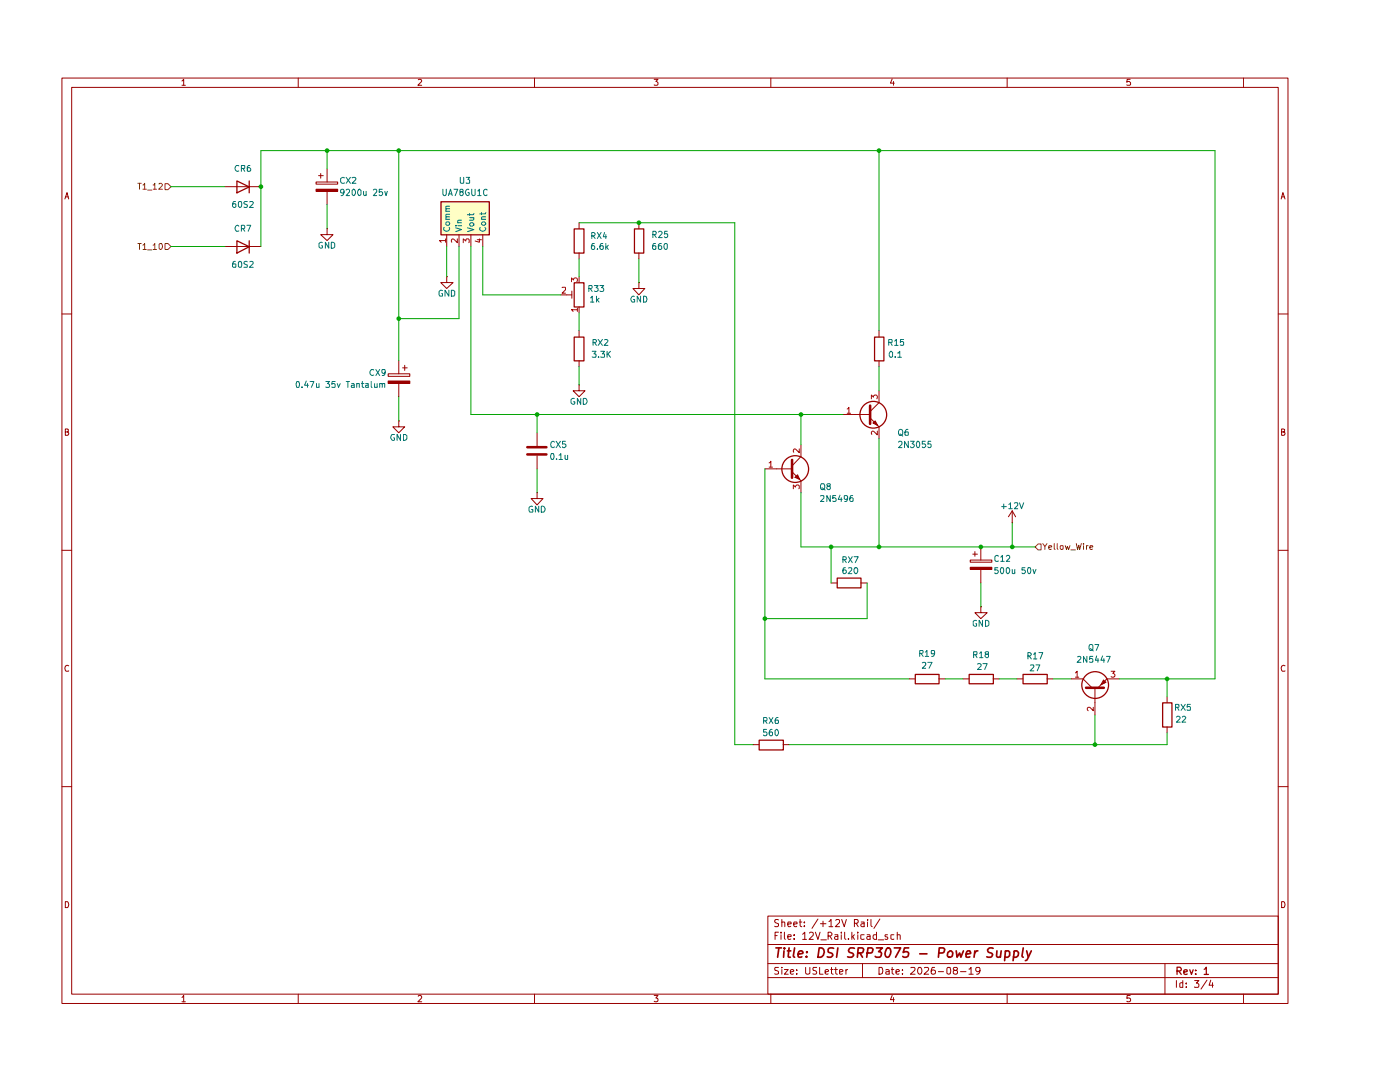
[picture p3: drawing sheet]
(kicad_sch
 (version 20250114)
 (generator "eeschema")
 (generator_version "9.0")
 (paper "USLetter")
 (title_block
  (title "DSI SRP3075 - Power Supply")
  (date "2026-08-19")
  (rev "1"))
 (lib_symbols
  (symbol "Device:C"
   (pin_numbers (hide yes))
   (pin_names
    (offset 0.254)) (exclude_from_sim no) (in_bom yes) (on_board yes)
   (property "Reference" "C" (at 0.635 2.54 0) (effects (font (size 1.27 1.27)) (justify left)))
   (property "Value" "C" (at 0.635 -2.54 0) (effects (font (size 1.27 1.27)) (justify left)))
   (property "Footprint" "" (at 0.9652 -3.81 0) (effects (font (size 1.27 1.27)) (hide yes)))
   (property "Datasheet" "~" (at 0 0 0) (effects (font (size 1.27 1.27)) (hide yes)))
   (property "Description" "Unpolarized capacitor" (at 0 0 0) (effects (font (size 1.27 1.27)) (hide yes)))
   (symbol "C_0_1"
    (polyline (pts (xy -2.032 0.762) (xy 2.032 0.762)) (stroke (width 0.508) (type default)) (fill (type none)))
    (polyline (pts (xy -2.032 -0.762) (xy 2.032 -0.762)) (stroke (width 0.508) (type default)) (fill (type none))))
   (symbol "C_1_1"
    (pin passive line (at 0 3.81 270) (length 2.794) (name "~" (effects (font (size 1.27 1.27)))) (number "1" (effects (font (size 1.27 1.27)))))
    (pin passive line (at 0 -3.81 90) (length 2.794) (name "~" (effects (font (size 1.27 1.27)))) (number "2" (effects (font (size 1.27 1.27))))))
   (embedded_fonts no))
  (symbol "Device:C_Polarized"
   (pin_numbers (hide yes))
   (pin_names
    (offset 0.254)) (exclude_from_sim no) (in_bom yes) (on_board yes)
   (property "Reference" "C" (at 0.635 2.54 0) (effects (font (size 1.27 1.27)) (justify left)))
   (property "Value" "C_Polarized" (at 0.635 -2.54 0) (effects (font (size 1.27 1.27)) (justify left)))
   (property "Footprint" "" (at 0.9652 -3.81 0) (effects (font (size 1.27 1.27)) (hide yes)))
   (property "Datasheet" "~" (at 0 0 0) (effects (font (size 1.27 1.27)) (hide yes)))
   (property "Description" "Polarized capacitor" (at 0 0 0) (effects (font (size 1.27 1.27)) (hide yes)))
   (symbol "C_Polarized_0_1"
    (rectangle (start -2.286 0.508) (end 2.286 1.016) (stroke (width 0) (type default)) (fill (type none)))
    (polyline (pts (xy -1.778 2.286) (xy -0.762 2.286)) (stroke (width 0) (type default)) (fill (type none)))
    (polyline (pts (xy -1.27 2.794) (xy -1.27 1.778)) (stroke (width 0) (type default)) (fill (type none)))
    (rectangle (start 2.286 -0.508) (end -2.286 -1.016) (stroke (width 0) (type default)) (fill (type outline))))
   (symbol "C_Polarized_1_1"
    (pin passive line (at 0 3.81 270) (length 2.794) (name "~" (effects (font (size 1.27 1.27)))) (number "1" (effects (font (size 1.27 1.27)))))
    (pin passive line (at 0 -3.81 90) (length 2.794) (name "~" (effects (font (size 1.27 1.27)))) (number "2" (effects (font (size 1.27 1.27))))))
   (embedded_fonts no))
  (symbol "Device:D"
   (pin_numbers (hide yes))
   (pin_names
    (offset 1.016) (hide yes)) (exclude_from_sim no) (in_bom yes) (on_board yes)
   (property "Reference" "D" (at 0 2.54 0) (effects (font (size 1.27 1.27))))
   (property "Value" "D" (at 0 -2.54 0) (effects (font (size 1.27 1.27))))
   (property "Footprint" "" (at 0 0 0) (effects (font (size 1.27 1.27)) (hide yes)))
   (property "Datasheet" "~" (at 0 0 0) (effects (font (size 1.27 1.27)) (hide yes)))
   (property "Description" "Diode" (at 0 0 0) (effects (font (size 1.27 1.27)) (hide yes)))
   (property "Sim.Device" "D" (at 0 0 0) (effects (font (size 1.27 1.27)) (hide yes)))
   (property "Sim.Pins" "1=K 2=A" (at 0 0 0) (effects (font (size 1.27 1.27)) (hide yes)))
   (symbol "D_0_1"
    (polyline (pts (xy -1.27 1.27) (xy -1.27 -1.27)) (stroke (width 0.254) (type default)) (fill (type none)))
    (polyline (pts (xy 1.27 1.27) (xy 1.27 -1.27) (xy -1.27 0) (xy 1.27 1.27)) (stroke (width 0.254) (type default)) (fill (type none)))
    (polyline (pts (xy 1.27 0) (xy -1.27 0)) (stroke (width 0) (type default)) (fill (type none))))
   (symbol "D_1_1"
    (pin passive line (at -3.81 0 0) (length 2.54) (name "K" (effects (font (size 1.27 1.27)))) (number "1" (effects (font (size 1.27 1.27)))))
    (pin passive line (at 3.81 0 180) (length 2.54) (name "A" (effects (font (size 1.27 1.27)))) (number "2" (effects (font (size 1.27 1.27))))))
   (embedded_fonts no))
  (symbol "Device:R"
   (pin_numbers (hide yes))
   (pin_names
    (offset 0)) (exclude_from_sim no) (in_bom yes) (on_board yes)
   (property "Reference" "R" (at 2.032 0 90) (effects (font (size 1.27 1.27))))
   (property "Value" "R" (at 0 0 90) (effects (font (size 1.27 1.27))))
   (property "Footprint" "" (at -1.778 0 90) (effects (font (size 1.27 1.27)) (hide yes)))
   (property "Datasheet" "~" (at 0 0 0) (effects (font (size 1.27 1.27)) (hide yes)))
   (property "Description" "Resistor" (at 0 0 0) (effects (font (size 1.27 1.27)) (hide yes)))
   (symbol "R_0_1"
    (rectangle (start -1.016 -2.54) (end 1.016 2.54) (stroke (width 0.254) (type default)) (fill (type none))))
   (symbol "R_1_1"
    (pin passive line (at 0 3.81 270) (length 1.27) (name "~" (effects (font (size 1.27 1.27)))) (number "1" (effects (font (size 1.27 1.27)))))
    (pin passive line (at 0 -3.81 90) (length 1.27) (name "~" (effects (font (size 1.27 1.27)))) (number "2" (effects (font (size 1.27 1.27))))))
   (embedded_fonts no))
  (symbol "Device:R_Potentiometer_Trim"
   (pin_names
    (offset 1.016) (hide yes)) (exclude_from_sim no) (in_bom yes) (on_board yes)
   (property "Reference" "RV" (at -4.445 0 90) (effects (font (size 1.27 1.27))))
   (property "Value" "R_Potentiometer_Trim" (at -2.54 0 90) (effects (font (size 1.27 1.27))))
   (property "Footprint" "" (at 0 0 0) (effects (font (size 1.27 1.27)) (hide yes)))
   (property "Datasheet" "~" (at 0 0 0) (effects (font (size 1.27 1.27)) (hide yes)))
   (property "Description" "Trim-potentiometer" (at 0 0 0) (effects (font (size 1.27 1.27)) (hide yes)))
   (symbol "R_Potentiometer_Trim_0_1"
    (rectangle (start 1.016 2.54) (end -1.016 -2.54) (stroke (width 0.254) (type default)) (fill (type none)))
    (polyline (pts (xy 1.524 0.762) (xy 1.524 -0.762)) (stroke (width 0) (type default)) (fill (type none)))
    (polyline (pts (xy 2.54 0) (xy 1.524 0)) (stroke (width 0) (type default)) (fill (type none))))
   (symbol "R_Potentiometer_Trim_1_1"
    (pin passive line (at 0 3.81 270) (length 1.27) (name "1" (effects (font (size 1.27 1.27)))) (number "1" (effects (font (size 1.27 1.27)))))
    (pin passive line (at 0 -3.81 90) (length 1.27) (name "3" (effects (font (size 1.27 1.27)))) (number "3" (effects (font (size 1.27 1.27)))))
    (pin passive line (at 3.81 0 180) (length 1.27) (name "2" (effects (font (size 1.27 1.27)))) (number "2" (effects (font (size 1.27 1.27))))))
   (embedded_fonts no))
  (symbol "Jeremy Custom:UA78GU1C"
   (pin_names
    (offset 0.254)) (exclude_from_sim no) (in_bom yes) (on_board yes)
   (property "Reference" "U" (at -3.81 3.175 0) (effects (font (size 1.27 1.27))))
   (property "Value" "UA78GU1C" (at 0 3.175 0) (effects (font (size 1.27 1.27)) (justify left)))
   (property "Footprint" "" (at 0 6.35 0) (effects (font (size 1.27 1.27)
    (italic yes)) (hide yes)))
   (property "Datasheet" "" (at 0 0 0) (effects (font (size 1.27 1.27)) (hide yes)))
   (property "Description" "" (at 0 0 0) (effects (font (size 1.27 1.27)) (hide yes)))
   (symbol "UA78GU1C_0_1"
    (rectangle (start -5.08 1.905) (end 5.08 -5.08) (stroke (width 0.254) (type default)) (fill (type background))))
   (symbol "UA78GU1C_1_1"
    (pin power_in line (at -3.81 -7.62 90) (length 2.54) (name "Comm" (effects (font (size 1.27 1.27)))) (number "1" (effects (font (size 1.27 1.27)))))
    (pin power_in line (at -1.27 -7.62 90) (length 2.54) (name "Vin" (effects (font (size 1.27 1.27)))) (number "2" (effects (font (size 1.27 1.27)))))
    (pin power_out line (at 1.27 -7.62 90) (length 2.54) (name "Vout" (effects (font (size 1.27 1.27)))) (number "3" (effects (font (size 1.27 1.27)))))
    (pin input line (at 3.81 -7.62 90) (length 2.54) (name "Cont" (effects (font (size 1.27 1.27)))) (number "4" (effects (font (size 1.27 1.27))))))
   (embedded_fonts no))
  (symbol "Transistor_BJT:2N3055"
   (pin_names
    (offset 0) (hide yes)) (exclude_from_sim no) (in_bom yes) (on_board yes)
   (property "Reference" "Q" (at 5.08 1.905 0) (effects (font (size 1.27 1.27)) (justify left)))
   (property "Value" "2N3055" (at 5.08 0 0) (effects (font (size 1.27 1.27)) (justify left)))
   (property "Footprint" "Package_TO_SOT_THT:TO-3" (at 5.08 -1.905 0) (effects (font (size 1.27 1.27)
    (italic yes)) (justify left) (hide yes)))
   (property "Datasheet" "http://www.onsemi.com/pub_link/Collateral/2N3055-D.PDF" (at 0 0 0) (effects (font (size 1.27 1.27)) (justify left) (hide yes)))
   (property "Description" "15A Ic, 60V Vce, Power NPN Transistor, TO-3" (at 0 0 0) (effects (font (size 1.27 1.27)) (hide yes)))
   (symbol "2N3055_0_1"
    (polyline (pts (xy -2.54 0) (xy 0.635 0)) (stroke (width 0) (type default)) (fill (type none)))
    (polyline (pts (xy 0.635 1.905) (xy 0.635 -1.905)) (stroke (width 0.508) (type default)) (fill (type none)))
    (circle (center 1.27 0) (radius 2.8194) (stroke (width 0.254) (type default)) (fill (type none))))
   (symbol "2N3055_1_1"
    (polyline (pts (xy 0.635 0.635) (xy 2.54 2.54)) (stroke (width 0) (type default)) (fill (type none)))
    (polyline (pts (xy 0.635 -0.635) (xy 2.54 -2.54)) (stroke (width 0) (type default)) (fill (type none)))
    (polyline (pts (xy 1.27 -1.778) (xy 1.778 -1.27) (xy 2.286 -2.286) (xy 1.27 -1.778)) (stroke (width 0) (type default)) (fill (type outline)))
    (pin input line (at -5.08 0 0) (length 2.54) (name "B" (effects (font (size 1.27 1.27)))) (number "1" (effects (font (size 1.27 1.27)))))
    (pin passive line (at 2.54 5.08 270) (length 2.54) (name "C" (effects (font (size 1.27 1.27)))) (number "3" (effects (font (size 1.27 1.27)))))
    (pin passive line (at 2.54 -5.08 90) (length 2.54) (name "E" (effects (font (size 1.27 1.27)))) (number "2" (effects (font (size 1.27 1.27))))))
   (embedded_fonts no))
  (symbol "Transistor_BJT:Q_NPN_BCE"
   (pin_names
    (offset 0) (hide yes)) (exclude_from_sim no) (in_bom yes) (on_board yes)
   (property "Reference" "Q" (at 5.08 1.27 0) (effects (font (size 1.27 1.27)) (justify left)))
   (property "Value" "Q_NPN_BCE" (at 5.08 -1.27 0) (effects (font (size 1.27 1.27)) (justify left)))
   (property "Footprint" "" (at 5.08 2.54 0) (effects (font (size 1.27 1.27)) (hide yes)))
   (property "Datasheet" "~" (at 0 0 0) (effects (font (size 1.27 1.27)) (hide yes)))
   (property "Description" "NPN transistor, base/collector/emitter" (at 0 0 0) (effects (font (size 1.27 1.27)) (hide yes)))
   (symbol "Q_NPN_BCE_0_1"
    (polyline (pts (xy -2.54 0) (xy 0.635 0)) (stroke (width 0) (type default)) (fill (type none)))
    (polyline (pts (xy 0.635 1.905) (xy 0.635 -1.905)) (stroke (width 0.508) (type default)) (fill (type none)))
    (circle (center 1.27 0) (radius 2.8194) (stroke (width 0.254) (type default)) (fill (type none))))
   (symbol "Q_NPN_BCE_1_1"
    (polyline (pts (xy 0.635 0.635) (xy 2.54 2.54)) (stroke (width 0) (type default)) (fill (type none)))
    (polyline (pts (xy 0.635 -0.635) (xy 2.54 -2.54)) (stroke (width 0) (type default)) (fill (type none)))
    (polyline (pts (xy 1.27 -1.778) (xy 1.778 -1.27) (xy 2.286 -2.286) (xy 1.27 -1.778)) (stroke (width 0) (type default)) (fill (type outline)))
    (pin input line (at -5.08 0 0) (length 2.54) (name "B" (effects (font (size 1.27 1.27)))) (number "1" (effects (font (size 1.27 1.27)))))
    (pin passive line (at 2.54 5.08 270) (length 2.54) (name "C" (effects (font (size 1.27 1.27)))) (number "2" (effects (font (size 1.27 1.27)))))
    (pin passive line (at 2.54 -5.08 90) (length 2.54) (name "E" (effects (font (size 1.27 1.27)))) (number "3" (effects (font (size 1.27 1.27))))))
   (embedded_fonts no))
  (symbol "Transistor_BJT:Q_PNP_CBE"
   (pin_names
    (offset 0) (hide yes)) (exclude_from_sim no) (in_bom yes) (on_board yes)
   (property "Reference" "Q" (at 5.08 1.27 0) (effects (font (size 1.27 1.27)) (justify left)))
   (property "Value" "Q_PNP_CBE" (at 5.08 -1.27 0) (effects (font (size 1.27 1.27)) (justify left)))
   (property "Footprint" "" (at 5.08 2.54 0) (effects (font (size 1.27 1.27)) (hide yes)))
   (property "Datasheet" "~" (at 0 0 0) (effects (font (size 1.27 1.27)) (hide yes)))
   (property "Description" "PNP transistor, collector/base/emitter" (at 0 0 0) (effects (font (size 1.27 1.27)) (hide yes)))
   (symbol "Q_PNP_CBE_0_1"
    (polyline (pts (xy -2.54 0) (xy 0.635 0)) (stroke (width 0) (type default)) (fill (type none)))
    (polyline (pts (xy 0.635 1.905) (xy 0.635 -1.905)) (stroke (width 0.508) (type default)) (fill (type none)))
    (polyline (pts (xy 0.635 0.635) (xy 2.54 2.54)) (stroke (width 0) (type default)) (fill (type none)))
    (polyline (pts (xy 0.635 -0.635) (xy 2.54 -2.54)) (stroke (width 0) (type default)) (fill (type none)))
    (circle (center 1.27 0) (radius 2.8194) (stroke (width 0.254) (type default)) (fill (type none)))
    (polyline (pts (xy 2.286 -1.778) (xy 1.778 -2.286) (xy 1.27 -1.27) (xy 2.286 -1.778)) (stroke (width 0) (type default)) (fill (type outline))))
   (symbol "Q_PNP_CBE_1_1"
    (pin input line (at -5.08 0 0) (length 2.54) (name "B" (effects (font (size 1.27 1.27)))) (number "2" (effects (font (size 1.27 1.27)))))
    (pin passive line (at 2.54 5.08 270) (length 2.54) (name "C" (effects (font (size 1.27 1.27)))) (number "1" (effects (font (size 1.27 1.27)))))
    (pin passive line (at 2.54 -5.08 90) (length 2.54) (name "E" (effects (font (size 1.27 1.27)))) (number "3" (effects (font (size 1.27 1.27))))))
   (embedded_fonts no))
  (symbol "power:+12V"
   (power)
   (pin_numbers (hide yes))
   (pin_names
    (offset 0) (hide yes)) (exclude_from_sim no) (in_bom yes) (on_board yes)
   (property "Reference" "#PWR" (at 0 -3.81 0) (effects (font (size 1.27 1.27)) (hide yes)))
   (property "Value" "+12V" (at 0 3.556 0) (effects (font (size 1.27 1.27))))
   (property "Footprint" "" (at 0 0 0) (effects (font (size 1.27 1.27)) (hide yes)))
   (property "Datasheet" "" (at 0 0 0) (effects (font (size 1.27 1.27)) (hide yes)))
   (property "Description" "Power symbol creates a global label with name \"+12V\"" (at 0 0 0) (effects (font (size 1.27 1.27)) (hide yes)))
   (symbol "+12V_0_1"
    (polyline (pts (xy -0.762 1.27) (xy 0 2.54)) (stroke (width 0) (type default)) (fill (type none)))
    (polyline (pts (xy 0 2.54) (xy 0.762 1.27)) (stroke (width 0) (type default)) (fill (type none)))
    (polyline (pts (xy 0 0) (xy 0 2.54)) (stroke (width 0) (type default)) (fill (type none))))
   (symbol "+12V_1_1"
    (pin power_in line (at 0 0 90) (length 0) (name "~" (effects (font (size 1.27 1.27)))) (number "1" (effects (font (size 1.27 1.27))))))
   (embedded_fonts no))
  (symbol "power:GND"
   (power)
   (pin_numbers (hide yes))
   (pin_names
    (offset 0) (hide yes)) (exclude_from_sim no) (in_bom yes) (on_board yes)
   (property "Reference" "#PWR" (at 0 -6.35 0) (effects (font (size 1.27 1.27)) (hide yes)))
   (property "Value" "GND" (at 0 -3.81 0) (effects (font (size 1.27 1.27))))
   (property "Footprint" "" (at 0 0 0) (effects (font (size 1.27 1.27)) (hide yes)))
   (property "Datasheet" "" (at 0 0 0) (effects (font (size 1.27 1.27)) (hide yes)))
   (property "Description" "Power symbol creates a global label with name \"GND\" , ground" (at 0 0 0) (effects (font (size 1.27 1.27)) (hide yes)))
   (symbol "GND_0_1"
    (polyline (pts (xy 0 0) (xy 0 -1.27) (xy 1.27 -1.27) (xy 0 -2.54) (xy -1.27 -1.27) (xy 0 -1.27)) (stroke (width 0) (type default)) (fill (type none))))
   (symbol "GND_1_1"
    (pin power_in line (at 0 0 270) (length 0) (name "~" (effects (font (size 1.27 1.27)))) (number "1" (effects (font (size 1.27 1.27))))))
   (embedded_fonts no)))
 (junction
  (at 166.37 81.28)
  (diameter 0)
  (color 0 0 0 0))
 (junction
  (at 204.47 109.22)
  (diameter 0)
  (color 0 0 0 0))
 (junction
  (at 52.07 33.02)
  (diameter 0)
  (color 0 0 0 0))
 (junction
  (at 172.72 109.22)
  (diameter 0)
  (color 0 0 0 0))
 (junction
  (at 81.28 60.96)
  (diameter 0)
  (color 0 0 0 0))
 (junction
  (at 81.28 25.4)
  (diameter 0)
  (color 0 0 0 0))
 (junction
  (at 228.6 151.13)
  (diameter 0)
  (color 0 0 0 0))
 (junction
  (at 158.75 124.46)
  (diameter 0)
  (color 0 0 0 0))
 (junction
  (at 182.88 25.4)
  (diameter 0)
  (color 0 0 0 0))
 (junction
  (at 66.04 25.4)
  (diameter 0)
  (color 0 0 0 0))
 (junction
  (at 182.88 109.22)
  (diameter 0)
  (color 0 0 0 0))
 (junction
  (at 110.49 81.28)
  (diameter 0)
  (color 0 0 0 0))
 (junction
  (at 243.84 137.16)
  (diameter 0)
  (color 0 0 0 0))
 (junction
  (at 211.07 109.22)
  (diameter 0)
  (color 0 0 0 0))
 (junction
  (at 132.08 40.64)
  (diameter 0)
  (color 0 0 0 0))
 (wire
  (pts (xy 182.88 25.4) (xy 254 25.4))
  (stroke (width 0) (type default)))
 (wire
  (pts (xy 81.28 25.4) (xy 182.88 25.4))
  (stroke (width 0) (type default)))
 (wire
  (pts (xy 52.07 45.72) (xy 52.07 33.02))
  (stroke (width 0) (type default)))
 (wire
  (pts (xy 180.34 116.84) (xy 180.34 124.46))
  (stroke (width 0) (type default)))
 (wire
  (pts (xy 99.06 45.72) (xy 99.06 55.88))
  (stroke (width 0) (type default)))
 (wire
  (pts (xy 119.38 40.64) (xy 132.08 40.64))
  (stroke (width 0) (type default)))
 (wire
  (pts (xy 219.71 137.16) (xy 223.52 137.16))
  (stroke (width 0) (type default)))
 (wire
  (pts (xy 166.37 97.79) (xy 166.37 109.22))
  (stroke (width 0) (type default)))
 (wire
  (pts (xy 66.04 36.83) (xy 66.04 41.91))
  (stroke (width 0) (type default)))
 (wire
  (pts (xy 158.75 92.71) (xy 158.75 124.46))
  (stroke (width 0) (type default)))
 (wire
  (pts (xy 243.84 137.16) (xy 254 137.16))
  (stroke (width 0) (type default)))
 (wire
  (pts (xy 158.75 137.16) (xy 189.23 137.16))
  (stroke (width 0) (type default)))
 (wire
  (pts (xy 110.49 81.28) (xy 110.49 85.09))
  (stroke (width 0) (type default)))
 (wire
  (pts (xy 211.07 109.22) (xy 215.9 109.22))
  (stroke (width 0) (type default)))
 (wire
  (pts (xy 66.04 25.4) (xy 81.28 25.4))
  (stroke (width 0) (type default)))
 (wire
  (pts (xy 211.07 109.22) (xy 211.07 104.14))
  (stroke (width 0) (type default)))
 (wire
  (pts (xy 33.02 33.02) (xy 44.45 33.02))
  (stroke (width 0) (type default)))
 (wire
  (pts (xy 182.88 109.22) (xy 204.47 109.22))
  (stroke (width 0) (type default)))
 (wire
  (pts (xy 204.47 109.22) (xy 211.07 109.22))
  (stroke (width 0) (type default)))
 (wire
  (pts (xy 254 25.4) (xy 254 137.16))
  (stroke (width 0) (type default)))
 (wire
  (pts (xy 152.4 40.64) (xy 152.4 151.13))
  (stroke (width 0) (type default)))
 (wire
  (pts (xy 110.49 81.28) (xy 166.37 81.28))
  (stroke (width 0) (type default)))
 (wire
  (pts (xy 96.52 45.72) (xy 96.52 81.28))
  (stroke (width 0) (type default)))
 (wire
  (pts (xy 81.28 60.96) (xy 81.28 69.85))
  (stroke (width 0) (type default)))
 (wire
  (pts (xy 110.49 92.71) (xy 110.49 97.79))
  (stroke (width 0) (type default)))
 (wire
  (pts (xy 172.72 109.22) (xy 182.88 109.22))
  (stroke (width 0) (type default)))
 (wire
  (pts (xy 163.83 151.13) (xy 228.6 151.13))
  (stroke (width 0) (type default)))
 (wire
  (pts (xy 182.88 71.12) (xy 182.88 76.2))
  (stroke (width 0) (type default)))
 (wire
  (pts (xy 81.28 77.47) (xy 81.28 82.55))
  (stroke (width 0) (type default)))
 (wire
  (pts (xy 182.88 25.4) (xy 182.88 63.5))
  (stroke (width 0) (type default)))
 (wire
  (pts (xy 91.44 45.72) (xy 91.44 52.07))
  (stroke (width 0) (type default)))
 (wire
  (pts (xy 152.4 151.13) (xy 156.21 151.13))
  (stroke (width 0) (type default)))
 (wire
  (pts (xy 132.08 48.26) (xy 132.08 53.34))
  (stroke (width 0) (type default)))
 (wire
  (pts (xy 166.37 81.28) (xy 166.37 87.63))
  (stroke (width 0) (type default)))
 (wire
  (pts (xy 243.84 148.59) (xy 243.84 151.13))
  (stroke (width 0) (type default)))
 (wire
  (pts (xy 166.37 109.22) (xy 172.72 109.22))
  (stroke (width 0) (type default)))
 (wire
  (pts (xy 81.28 25.4) (xy 81.28 60.96))
  (stroke (width 0) (type default)))
 (wire
  (pts (xy 208.28 137.16) (xy 212.09 137.16))
  (stroke (width 0) (type default)))
 (wire
  (pts (xy 52.07 25.4) (xy 66.04 25.4))
  (stroke (width 0) (type default)))
 (wire
  (pts (xy 228.6 144.78) (xy 228.6 151.13))
  (stroke (width 0) (type default)))
 (wire
  (pts (xy 119.38 71.12) (xy 119.38 74.93))
  (stroke (width 0) (type default)))
 (wire
  (pts (xy 204.47 116.84) (xy 204.47 121.92))
  (stroke (width 0) (type default)))
 (wire
  (pts (xy 99.06 55.88) (xy 115.57 55.88))
  (stroke (width 0) (type default)))
 (wire
  (pts (xy 119.38 48.26) (xy 119.38 52.07))
  (stroke (width 0) (type default)))
 (wire
  (pts (xy 66.04 25.4) (xy 66.04 29.21))
  (stroke (width 0) (type default)))
 (wire
  (pts (xy 81.28 60.96) (xy 93.98 60.96))
  (stroke (width 0) (type default)))
 (wire
  (pts (xy 33.02 45.72) (xy 44.45 45.72))
  (stroke (width 0) (type default)))
 (wire
  (pts (xy 132.08 40.64) (xy 152.4 40.64))
  (stroke (width 0) (type default)))
 (wire
  (pts (xy 243.84 137.16) (xy 243.84 140.97))
  (stroke (width 0) (type default)))
 (wire
  (pts (xy 96.52 81.28) (xy 110.49 81.28))
  (stroke (width 0) (type default)))
 (wire
  (pts (xy 93.98 60.96) (xy 93.98 45.72))
  (stroke (width 0) (type default)))
 (wire
  (pts (xy 233.68 137.16) (xy 243.84 137.16))
  (stroke (width 0) (type default)))
 (wire
  (pts (xy 196.85 137.16) (xy 200.66 137.16))
  (stroke (width 0) (type default)))
 (wire
  (pts (xy 172.72 116.84) (xy 172.72 109.22))
  (stroke (width 0) (type default)))
 (wire
  (pts (xy 119.38 59.69) (xy 119.38 63.5))
  (stroke (width 0) (type default)))
 (wire
  (pts (xy 243.84 151.13) (xy 228.6 151.13))
  (stroke (width 0) (type default)))
 (wire
  (pts (xy 182.88 86.36) (xy 182.88 109.22))
  (stroke (width 0) (type default)))
 (wire
  (pts (xy 180.34 124.46) (xy 158.75 124.46))
  (stroke (width 0) (type default)))
 (wire
  (pts (xy 52.07 33.02) (xy 52.07 25.4))
  (stroke (width 0) (type default)))
 (wire
  (pts (xy 158.75 124.46) (xy 158.75 137.16))
  (stroke (width 0) (type default)))
 (wire
  (pts (xy 166.37 81.28) (xy 175.26 81.28))
  (stroke (width 0) (type default)))
 (hierarchical_label "T1_12"
  (shape input)
  (at 33.02 33.02 180)
  (effects (font (size 1.27 1.27)) (justify right)))
 (hierarchical_label "T1_10"
  (shape input)
  (at 33.02 45.72 180)
  (effects (font (size 1.27 1.27)) (justify right)))
 (hierarchical_label "Yellow_Wire"
  (shape input)
  (at 215.9 109.22 0)
  (effects (font (size 1.27 1.27)) (justify left)))
 (symbol
  (lib_id "power:+12V")
  (at 211.07 104.14 0)
  (unit 1)
  (exclude_from_sim no)
  (in_bom yes)
  (on_board yes)
  (dnp no)
  (property "Reference" "#PWR031" (at 211.07 107.95 0) (effects (font (size 1.27 1.27)) (hide yes)))
  (property "Value" "+12V" (at 211.07 100.584 0) (effects (font (size 1.27 1.27))))
  (property "Footprint" "" (at 211.07 104.14 0) (effects (font (size 1.27 1.27)) (hide yes)))
  (property "Datasheet" "" (at 211.07 104.14 0) (effects (font (size 1.27 1.27)) (hide yes)))
  (property "Description" "Power symbol creates a global label with name \\\"+12V\\\"" (at 211.07 104.14 0) (effects (font (size 1.27 1.27)) (hide yes)))
  (pin "1"))
 (symbol
  (lib_id "Device:R_Potentiometer_Trim")
  (at 119.38 55.88 180)
  (unit 1)
  (exclude_from_sim no)
  (in_bom yes)
  (on_board yes)
  (dnp no)
  (property "Reference" "R33" (at 124.968 54.61 0) (effects (font (size 1.27 1.27)) (justify left)))
  (property "Value" "1k" (at 123.952 56.896 0) (effects (font (size 1.27 1.27)) (justify left)))
  (property "Footprint" "" (at 119.38 55.88 0) (effects (font (size 1.27 1.27)) (hide yes)))
  (property "Datasheet" "~" (at 119.38 55.88 0) (effects (font (size 1.27 1.27)) (hide yes)))
  (property "Description" "Trim-potentiometer" (at 119.38 55.88 0) (effects (font (size 1.27 1.27)) (hide yes)))
  (pin "2")
  (pin "1")
  (pin "3"))
 (symbol
  (lib_id "power:GND")
  (at 132.08 53.34 0)
  (unit 1)
  (exclude_from_sim no)
  (in_bom yes)
  (on_board yes)
  (dnp no)
  (property "Reference" "#PWR024" (at 132.08 49.53 0) (effects (font (size 1.27 1.27)) (hide yes)))
  (property "Value" "GND" (at 132.08 56.896 0) (effects (font (size 1.27 1.27))))
  (property "Footprint" "" (at 132.08 53.34 0) (effects (font (size 1.27 1.27)) (hide yes)))
  (property "Datasheet" "" (at 132.08 53.34 0) (effects (font (size 1.27 1.27)) (hide yes)))
  (property "Description" "Power symbol creates a global label with name \\\"GND\\\" , ground" (at 132.08 53.34 0) (effects (font (size 1.27 1.27)) (hide yes)))
  (pin "1"))
 (symbol
  (lib_id "power:GND")
  (at 110.49 97.79 0)
  (unit 1)
  (exclude_from_sim no)
  (in_bom yes)
  (on_board yes)
  (dnp no)
  (property "Reference" "#PWR046" (at 110.49 93.98 0) (effects (font (size 1.27 1.27)) (hide yes)))
  (property "Value" "GND" (at 110.49 101.346 0) (effects (font (size 1.27 1.27))))
  (property "Footprint" "" (at 110.49 97.79 0) (effects (font (size 1.27 1.27)) (hide yes)))
  (property "Datasheet" "" (at 110.49 97.79 0) (effects (font (size 1.27 1.27)) (hide yes)))
  (property "Description" "Power symbol creates a global label with name \\\"GND\\\" , ground" (at 110.49 97.79 0) (effects (font (size 1.27 1.27)) (hide yes)))
  (pin "1"))
 (symbol
  (lib_id "power:GND")
  (at 81.28 82.55 0)
  (mirror y)
  (unit 1)
  (exclude_from_sim no)
  (in_bom yes)
  (on_board yes)
  (dnp no)
  (property "Reference" "#PWR08" (at 81.28 78.74 0) (effects (font (size 1.27 1.27)) (hide yes)))
  (property "Value" "GND" (at 81.28 86.106 0) (effects (font (size 1.27 1.27))))
  (property "Footprint" "" (at 81.28 82.55 0) (effects (font (size 1.27 1.27)) (hide yes)))
  (property "Datasheet" "" (at 81.28 82.55 0) (effects (font (size 1.27 1.27)) (hide yes)))
  (property "Description" "Power symbol creates a global label with name \\\"GND\\\" , ground" (at 81.28 82.55 0) (effects (font (size 1.27 1.27)) (hide yes)))
  (pin "1"))
 (symbol
  (lib_id "Device:R")
  (at 176.53 116.84 90)
  (unit 1)
  (exclude_from_sim no)
  (in_bom yes)
  (on_board yes)
  (dnp no)
  (property "Reference" "RX7" (at 176.784 112.014 90) (effects (font (size 1.27 1.27))))
  (property "Value" "620" (at 176.784 114.3 90) (effects (font (size 1.27 1.27))))
  (property "Footprint" "" (at 176.53 116.84 0) (effects (font (size 1.27 1.27)) (hide yes)))
  (property "Datasheet" "~" (at 176.53 116.84 0) (effects (font (size 1.27 1.27)) (hide yes)))
  (property "Description" "Resistor" (at 176.53 116.84 0) (effects (font (size 1.27 1.27)) (hide yes)))
  (pin "1")
  (pin "2"))
 (symbol
  (lib_id "Device:R")
  (at 160.02 151.13 90)
  (unit 1)
  (exclude_from_sim no)
  (in_bom yes)
  (on_board yes)
  (dnp no)
  (property "Reference" "RX6" (at 160.02 146.05 90) (effects (font (size 1.27 1.27))))
  (property "Value" "560" (at 160.02 148.59 90) (effects (font (size 1.27 1.27))))
  (property "Footprint" "" (at 160.02 151.13 0) (effects (font (size 1.27 1.27)) (hide yes)))
  (property "Datasheet" "~" (at 160.02 151.13 0) (effects (font (size 1.27 1.27)) (hide yes)))
  (property "Description" "Resistor" (at 160.02 151.13 0) (effects (font (size 1.27 1.27)) (hide yes)))
  (pin "1")
  (pin "2"))
 (symbol
  (lib_id "Device:D")
  (at 48.26 45.72 180)
  (unit 1)
  (exclude_from_sim no)
  (in_bom yes)
  (on_board yes)
  (dnp no)
  (property "Reference" "CR7" (at 48.26 41.91 0) (effects (font (size 1.27 1.27))))
  (property "Value" "60S2" (at 48.26 49.53 0) (effects (font (size 1.27 1.27))))
  (property "Footprint" "" (at 48.26 45.72 0) (effects (font (size 1.27 1.27)) (hide yes)))
  (property "Datasheet" "~" (at 48.26 45.72 0) (effects (font (size 1.27 1.27)) (hide yes)))
  (property "Description" "Diode" (at 48.26 45.72 0) (effects (font (size 1.27 1.27)) (hide yes)))
  (property "Sim.Device" "D" (at 48.26 45.72 0) (effects (font (size 1.27 1.27)) (hide yes)))
  (property "Sim.Pins" "1=K 2=A" (at 48.26 45.72 0) (effects (font (size 1.27 1.27)) (hide yes)))
  (pin "1")
  (pin "2"))
 (symbol
  (lib_id "Device:R")
  (at 119.38 44.45 0)
  (mirror x)
  (unit 1)
  (exclude_from_sim no)
  (in_bom yes)
  (on_board yes)
  (dnp no)
  (property "Reference" "RX4" (at 121.666 43.434 0) (effects (font (size 1.27 1.27)) (justify left)))
  (property "Value" "6.6k" (at 121.666 45.72 0) (effects (font (size 1.27 1.27)) (justify left)))
  (property "Footprint" "" (at 119.38 44.45 0) (effects (font (size 1.27 1.27)) (hide yes)))
  (property "Datasheet" "~" (at 119.38 44.45 0) (effects (font (size 1.27 1.27)) (hide yes)))
  (property "Description" "Resistor" (at 119.38 44.45 0) (effects (font (size 1.27 1.27)) (hide yes)))
  (pin "1")
  (pin "2"))
 (symbol
  (lib_id "Device:R")
  (at 193.04 137.16 270)
  (unit 1)
  (exclude_from_sim no)
  (in_bom yes)
  (on_board yes)
  (dnp no)
  (property "Reference" "R19" (at 193.04 131.826 90) (effects (font (size 1.27 1.27))))
  (property "Value" "27" (at 193.04 134.366 90) (effects (font (size 1.27 1.27))))
  (property "Footprint" "" (at 193.04 137.16 0) (effects (font (size 1.27 1.27)) (hide yes)))
  (property "Datasheet" "~" (at 193.04 137.16 0) (effects (font (size 1.27 1.27)) (hide yes)))
  (property "Description" "Resistor" (at 193.04 137.16 0) (effects (font (size 1.27 1.27)) (hide yes)))
  (pin "1")
  (pin "2"))
 (symbol
  (lib_id "Transistor_BJT:Q_NPN_BCE")
  (at 163.83 92.71 0)
  (unit 1)
  (exclude_from_sim no)
  (in_bom yes)
  (on_board yes)
  (dnp no)
  (property "Reference" "Q8" (at 170.18 96.52 0) (effects (font (size 1.27 1.27)) (justify left)))
  (property "Value" "2N5496" (at 170.18 99.06 0) (effects (font (size 1.27 1.27)) (justify left)))
  (property "Footprint" "" (at 163.83 92.71 0) (effects (font (size 1.27 1.27)) (hide yes)))
  (property "Datasheet" "~" (at 163.83 92.71 0) (effects (font (size 1.27 1.27)) (hide yes)))
  (property "Description" "NPN transistor, base/collector/emitter" (at 163.83 92.71 0) (effects (font (size 1.27 1.27)) (hide yes)))
  (pin "3")
  (pin "2")
  (pin "1"))
 (symbol
  (lib_id "Transistor_BJT:Q_PNP_CBE")
  (at 228.6 139.7 90)
  (unit 1)
  (exclude_from_sim no)
  (in_bom yes)
  (on_board yes)
  (dnp no)
  (property "Reference" "Q7" (at 228.346 130.556 90) (effects (font (size 1.27 1.27))))
  (property "Value" "2N5447" (at 228.346 133.096 90) (effects (font (size 1.27 1.27))))
  (property "Footprint" "" (at 228.6 139.7 0) (effects (font (size 1.27 1.27)) (hide yes)))
  (property "Datasheet" "~" (at 228.6 139.7 0) (effects (font (size 1.27 1.27)) (hide yes)))
  (property "Description" "PNP transistor, collector/base/emitter" (at 228.6 139.7 0) (effects (font (size 1.27 1.27)) (hide yes)))
  (pin "2")
  (pin "1")
  (pin "3"))
 (symbol
  (lib_id "power:GND")
  (at 91.44 52.07 0)
  (unit 1)
  (exclude_from_sim no)
  (in_bom yes)
  (on_board yes)
  (dnp no)
  (property "Reference" "#PWR016" (at 91.44 48.26 0) (effects (font (size 1.27 1.27)) (hide yes)))
  (property "Value" "GND" (at 91.44 55.626 0) (effects (font (size 1.27 1.27))))
  (property "Footprint" "" (at 91.44 52.07 0) (effects (font (size 1.27 1.27)) (hide yes)))
  (property "Datasheet" "" (at 91.44 52.07 0) (effects (font (size 1.27 1.27)) (hide yes)))
  (property "Description" "Power symbol creates a global label with name \\\"GND\\\" , ground" (at 91.44 52.07 0) (effects (font (size 1.27 1.27)) (hide yes)))
  (pin "1"))
 (symbol
  (lib_id "Device:R")
  (at 132.08 44.45 0)
  (unit 1)
  (exclude_from_sim no)
  (in_bom yes)
  (on_board yes)
  (dnp no)
  (property "Reference" "R25" (at 134.62 43.18 0) (effects (font (size 1.27 1.27)) (justify left)))
  (property "Value" "660" (at 134.62 45.72 0) (effects (font (size 1.27 1.27)) (justify left)))
  (property "Footprint" "" (at 132.08 44.45 0) (effects (font (size 1.27 1.27)) (hide yes)))
  (property "Datasheet" "~" (at 132.08 44.45 0) (effects (font (size 1.27 1.27)) (hide yes)))
  (property "Description" "Resistor" (at 132.08 44.45 0) (effects (font (size 1.27 1.27)) (hide yes)))
  (pin "1")
  (pin "2"))
 (symbol
  (lib_id "Device:R")
  (at 119.38 67.31 0)
  (unit 1)
  (exclude_from_sim no)
  (in_bom yes)
  (on_board yes)
  (dnp no)
  (property "Reference" "RX2" (at 121.92 66.04 0) (effects (font (size 1.27 1.27)) (justify left)))
  (property "Value" "3.3K" (at 121.92 68.58 0) (effects (font (size 1.27 1.27)) (justify left)))
  (property "Footprint" "" (at 119.38 67.31 0) (effects (font (size 1.27 1.27)) (hide yes)))
  (property "Datasheet" "~" (at 119.38 67.31 0) (effects (font (size 1.27 1.27)) (hide yes)))
  (property "Description" "Resistor" (at 119.38 67.31 0) (effects (font (size 1.27 1.27)) (hide yes)))
  (pin "1")
  (pin "2"))
 (symbol
  (lib_id "Device:R")
  (at 215.9 137.16 90)
  (unit 1)
  (exclude_from_sim no)
  (in_bom yes)
  (on_board yes)
  (dnp no)
  (property "Reference" "R17" (at 215.9 132.334 90) (effects (font (size 1.27 1.27))))
  (property "Value" "27" (at 215.9 134.874 90) (effects (font (size 1.27 1.27))))
  (property "Footprint" "" (at 215.9 137.16 0) (effects (font (size 1.27 1.27)) (hide yes)))
  (property "Datasheet" "~" (at 215.9 137.16 0) (effects (font (size 1.27 1.27)) (hide yes)))
  (property "Description" "Resistor" (at 215.9 137.16 0) (effects (font (size 1.27 1.27)) (hide yes)))
  (pin "1")
  (pin "2"))
 (symbol
  (lib_id "Device:D")
  (at 48.26 33.02 180)
  (unit 1)
  (exclude_from_sim no)
  (in_bom yes)
  (on_board yes)
  (dnp no)
  (property "Reference" "CR6" (at 48.26 29.21 0) (effects (font (size 1.27 1.27))))
  (property "Value" "60S2" (at 48.26 36.83 0) (effects (font (size 1.27 1.27))))
  (property "Footprint" "" (at 48.26 33.02 0) (effects (font (size 1.27 1.27)) (hide yes)))
  (property "Datasheet" "~" (at 48.26 33.02 0) (effects (font (size 1.27 1.27)) (hide yes)))
  (property "Description" "Diode" (at 48.26 33.02 0) (effects (font (size 1.27 1.27)) (hide yes)))
  (property "Sim.Device" "D" (at 48.26 33.02 0) (effects (font (size 1.27 1.27)) (hide yes)))
  (property "Sim.Pins" "1=K 2=A" (at 48.26 33.02 0) (effects (font (size 1.27 1.27)) (hide yes)))
  (pin "1")
  (pin "2"))
 (symbol
  (lib_id "Device:C_Polarized")
  (at 81.28 73.66 0)
  (mirror y)
  (unit 1)
  (exclude_from_sim no)
  (in_bom yes)
  (on_board yes)
  (dnp no)
  (property "Reference" "CX9" (at 78.74 72.39 0) (effects (font (size 1.27 1.27)) (justify left)))
  (property "Value" "0.47u 35v Tantalum" (at 78.74 74.93 0) (effects (font (size 1.27 1.27)) (justify left)))
  (property "Footprint" "" (at 81.28 73.66 0) (effects (font (size 1.27 1.27)) (hide yes)))
  (property "Datasheet" "~" (at 81.28 73.66 0) (effects (font (size 1.27 1.27)) (hide yes)))
  (property "Description" "Polarized capacitor" (at 81.28 73.66 0) (effects (font (size 1.27 1.27)) (hide yes)))
  (pin "2")
  (pin "1"))
 (symbol
  (lib_id "Transistor_BJT:2N3055")
  (at 180.34 81.28 0)
  (unit 1)
  (exclude_from_sim no)
  (in_bom yes)
  (on_board yes)
  (dnp no)
  (property "Reference" "Q6" (at 186.69 85.09 0) (effects (font (size 1.27 1.27)) (justify left)))
  (property "Value" "2N3055" (at 186.69 87.63 0) (effects (font (size 1.27 1.27)) (justify left)))
  (property "Footprint" "Package_TO_SOT_THT:TO-3" (at 180.34 81.28 0) (effects (font (size 1.27 1.27)) (hide yes)))
  (property "Datasheet" "http://www.onsemi.com/pub_link/Collateral/2N3055-D.PDF" (at 180.34 81.28 0) (effects (font (size 1.27 1.27)) (hide yes)))
  (property "Description" "15A Ic, 60V Vce, Power NPN Transistor, TO-3" (at 180.34 81.28 0) (effects (font (size 1.27 1.27)) (hide yes)))
  (pin "3")
  (pin "2")
  (pin "1"))
 (symbol
  (lib_id "Device:R")
  (at 182.88 67.31 180)
  (unit 1)
  (exclude_from_sim no)
  (in_bom yes)
  (on_board yes)
  (dnp no)
  (property "Reference" "R15" (at 188.468 66.04 0) (effects (font (size 1.27 1.27)) (justify left)))
  (property "Value" "0.1" (at 187.96 68.58 0) (effects (font (size 1.27 1.27)) (justify left)))
  (property "Footprint" "" (at 182.88 67.31 0) (effects (font (size 1.27 1.27)) (hide yes)))
  (property "Datasheet" "~" (at 182.88 67.31 0) (effects (font (size 1.27 1.27)) (hide yes)))
  (property "Description" "Resistor" (at 182.88 67.31 0) (effects (font (size 1.27 1.27)) (hide yes)))
  (pin "1")
  (pin "2"))
 (symbol
  (lib_id "power:GND")
  (at 66.04 41.91 0)
  (unit 1)
  (exclude_from_sim no)
  (in_bom yes)
  (on_board yes)
  (dnp no)
  (property "Reference" "#PWR010" (at 66.04 38.1 0) (effects (font (size 1.27 1.27)) (hide yes)))
  (property "Value" "GND" (at 66.04 45.466 0) (effects (font (size 1.27 1.27))))
  (property "Footprint" "" (at 66.04 41.91 0) (effects (font (size 1.27 1.27)) (hide yes)))
  (property "Datasheet" "" (at 66.04 41.91 0) (effects (font (size 1.27 1.27)) (hide yes)))
  (property "Description" "Power symbol creates a global label with name \\\"GND\\\" , ground" (at 66.04 41.91 0) (effects (font (size 1.27 1.27)) (hide yes)))
  (pin "1"))
 (symbol
  (lib_id "Jeremy Custom:UA78GU1C")
  (at 95.25 38.1 0)
  (unit 1)
  (exclude_from_sim no)
  (in_bom yes)
  (on_board yes)
  (dnp no)
  (property "Reference" "U3" (at 95.25 31.75 0) (effects (font (size 1.27 1.27))))
  (property "Value" "UA78GU1C" (at 95.25 34.29 0) (effects (font (size 1.27 1.27))))
  (property "Footprint" "" (at 95.25 38.1 0) (effects (font (size 1.27 1.27)) (hide yes)))
  (property "Datasheet" "" (at 95.25 38.1 0) (effects (font (size 1.27 1.27)) (hide yes)))
  (property "Description" "" (at 95.25 38.1 0) (effects (font (size 1.27 1.27)) (hide yes)))
  (pin "2")
  (pin "1")
  (pin "4")
  (pin "3"))
 (symbol
  (lib_id "Device:C_Polarized")
  (at 204.47 113.03 0)
  (unit 1)
  (exclude_from_sim no)
  (in_bom yes)
  (on_board yes)
  (dnp no)
  (property "Reference" "C12" (at 207.01 111.76 0) (effects (font (size 1.27 1.27)) (justify left)))
  (property "Value" "500u 50v" (at 207.01 114.3 0) (effects (font (size 1.27 1.27)) (justify left)))
  (property "Footprint" "" (at 204.47 113.03 0) (effects (font (size 1.27 1.27)) (hide yes)))
  (property "Datasheet" "~" (at 204.47 113.03 0) (effects (font (size 1.27 1.27)) (hide yes)))
  (property "Description" "Polarized capacitor" (at 204.47 113.03 0) (effects (font (size 1.27 1.27)) (hide yes)))
  (pin "2")
  (pin "1"))
 (symbol
  (lib_id "Device:R")
  (at 243.84 144.78 180)
  (unit 1)
  (exclude_from_sim no)
  (in_bom yes)
  (on_board yes)
  (dnp no)
  (property "Reference" "RX5" (at 249.174 143.256 0) (effects (font (size 1.27 1.27)) (justify left)))
  (property "Value" "22" (at 248.158 145.796 0) (effects (font (size 1.27 1.27)) (justify left)))
  (property "Footprint" "" (at 243.84 144.78 0) (effects (font (size 1.27 1.27)) (hide yes)))
  (property "Datasheet" "~" (at 243.84 144.78 0) (effects (font (size 1.27 1.27)) (hide yes)))
  (property "Description" "Resistor" (at 243.84 144.78 0) (effects (font (size 1.27 1.27)) (hide yes)))
  (pin "1")
  (pin "2"))
 (symbol
  (lib_id "Device:C")
  (at 110.49 88.9 0)
  (unit 1)
  (exclude_from_sim no)
  (in_bom yes)
  (on_board yes)
  (dnp no)
  (property "Reference" "CX5" (at 113.03 87.63 0) (effects (font (size 1.27 1.27)) (justify left)))
  (property "Value" "0.1u" (at 113.03 90.17 0) (effects (font (size 1.27 1.27)) (justify left)))
  (property "Footprint" "" (at 110.49 88.9 0) (effects (font (size 1.27 1.27)) (hide yes)))
  (property "Datasheet" "~" (at 110.49 88.9 0) (effects (font (size 1.27 1.27)) (hide yes)))
  (property "Description" "Unpolarized capacitor" (at 110.49 88.9 0) (effects (font (size 1.27 1.27)) (hide yes)))
  (pin "2")
  (pin "1"))
 (symbol
  (lib_id "Device:R")
  (at 204.47 137.16 270)
  (unit 1)
  (exclude_from_sim no)
  (in_bom yes)
  (on_board yes)
  (dnp no)
  (property "Reference" "R18" (at 204.47 132.08 90) (effects (font (size 1.27 1.27))))
  (property "Value" "27" (at 204.724 134.62 90) (effects (font (size 1.27 1.27))))
  (property "Footprint" "" (at 204.47 137.16 0) (effects (font (size 1.27 1.27)) (hide yes)))
  (property "Datasheet" "~" (at 204.47 137.16 0) (effects (font (size 1.27 1.27)) (hide yes)))
  (property "Description" "Resistor" (at 204.47 137.16 0) (effects (font (size 1.27 1.27)) (hide yes)))
  (pin "1")
  (pin "2"))
 (symbol
  (lib_id "power:GND")
  (at 119.38 74.93 0)
  (unit 1)
  (exclude_from_sim no)
  (in_bom yes)
  (on_board yes)
  (dnp no)
  (property "Reference" "#PWR045" (at 119.38 71.12 0) (effects (font (size 1.27 1.27)) (hide yes)))
  (property "Value" "GND" (at 119.38 78.486 0) (effects (font (size 1.27 1.27))))
  (property "Footprint" "" (at 119.38 74.93 0) (effects (font (size 1.27 1.27)) (hide yes)))
  (property "Datasheet" "" (at 119.38 74.93 0) (effects (font (size 1.27 1.27)) (hide yes)))
  (property "Description" "Power symbol creates a global label with name \\\"GND\\\" , ground" (at 119.38 74.93 0) (effects (font (size 1.27 1.27)) (hide yes)))
  (pin "1"))
 (symbol
  (lib_id "Device:C_Polarized")
  (at 66.04 33.02 0)
  (unit 1)
  (exclude_from_sim no)
  (in_bom yes)
  (on_board yes)
  (dnp no)
  (property "Reference" "CX2" (at 68.58 31.75 0) (effects (font (size 1.27 1.27)) (justify left)))
  (property "Value" "9200u 25v" (at 68.58 34.29 0) (effects (font (size 1.27 1.27)) (justify left)))
  (property "Footprint" "" (at 66.04 33.02 0) (effects (font (size 1.27 1.27)) (hide yes)))
  (property "Datasheet" "~" (at 66.04 33.02 0) (effects (font (size 1.27 1.27)) (hide yes)))
  (property "Description" "Polarized capacitor" (at 66.04 33.02 0) (effects (font (size 1.27 1.27)) (hide yes)))
  (pin "2")
  (pin "1"))
 (symbol
  (lib_id "power:GND")
  (at 204.47 121.92 0)
  (unit 1)
  (exclude_from_sim no)
  (in_bom yes)
  (on_board yes)
  (dnp no)
  (property "Reference" "#PWR09" (at 204.47 118.11 0) (effects (font (size 1.27 1.27)) (hide yes)))
  (property "Value" "GND" (at 204.47 125.476 0) (effects (font (size 1.27 1.27))))
  (property "Footprint" "" (at 204.47 121.92 0) (effects (font (size 1.27 1.27)) (hide yes)))
  (property "Datasheet" "" (at 204.47 121.92 0) (effects (font (size 1.27 1.27)) (hide yes)))
  (property "Description" "Power symbol creates a global label with name \\\"GND\\\" , ground" (at 204.47 121.92 0) (effects (font (size 1.27 1.27)) (hide yes)))
  (pin "1")))
